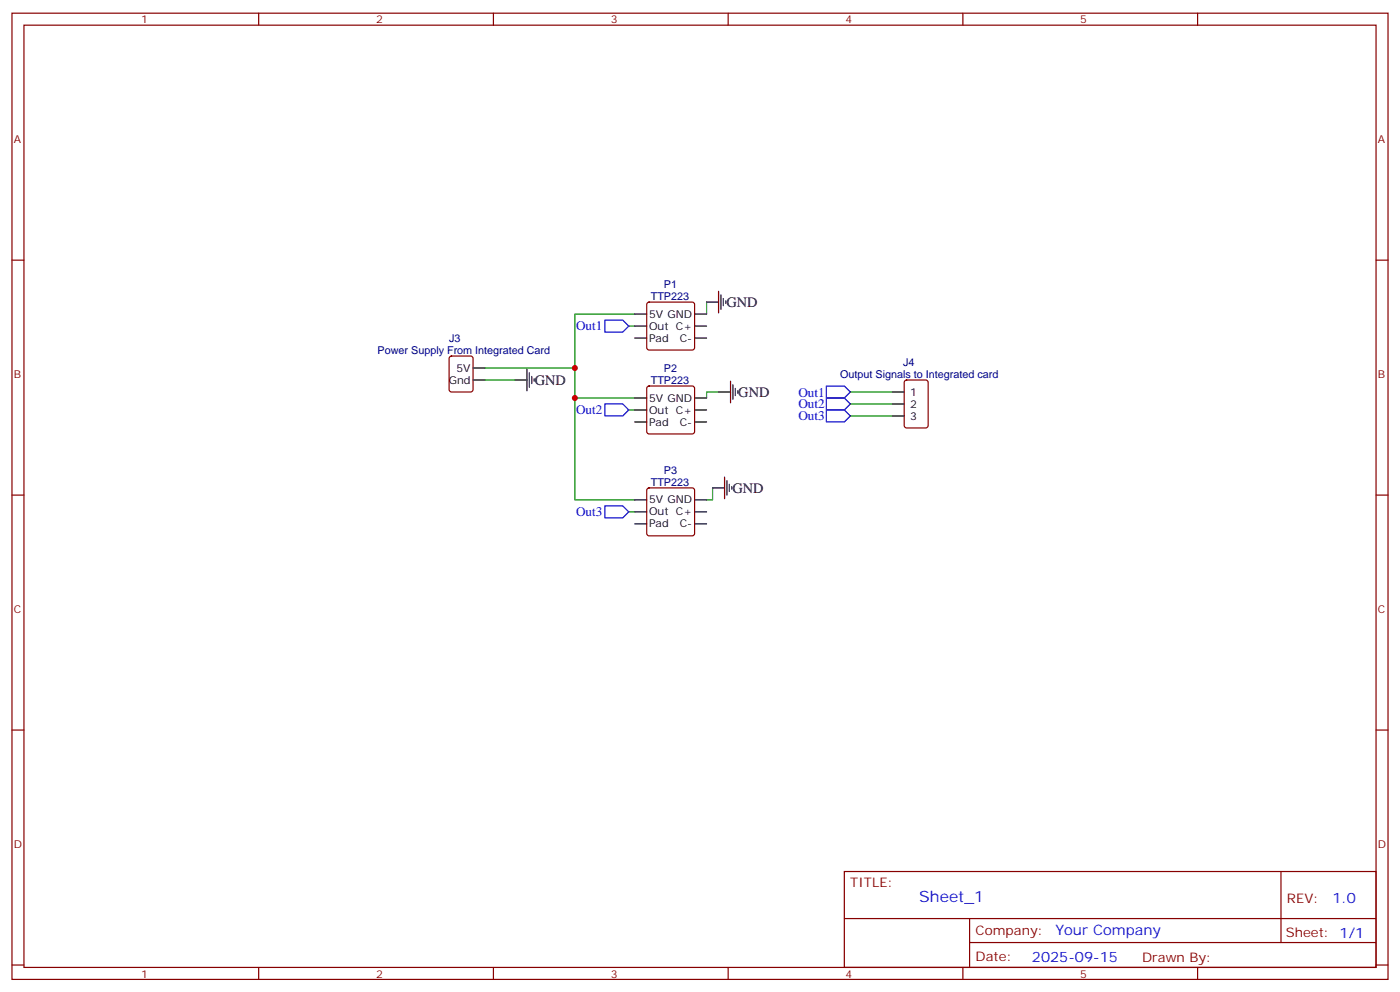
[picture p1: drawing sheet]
<svg xmlns="http://www.w3.org/2000/svg" width="412mm" height="292mm" viewBox="0 0 412 292" stroke-linecap="round" stroke-linejoin="round" font-family="sans-serif">
<g fill="none" stroke="#870000" stroke-width=".35">
<path d="M3.5 3.9h405.4v284.3h-405.4zM7.1 7.4h398.2v277.3h-398.2zM76.2 3.9v3.5M145.3 3.9v3.5M214.5 3.9v3.5M283.6 3.9v3.5M352.8 3.9v3.5M3.5 76.6h3.6M405.3 76.6h3.6M190.7 89.1l.5-.2h12.7l.5 .2 .2 .5v12.7l-.2 .5-.5 .2h-12.7l-.5-.2-.2-.5v-12.7zM132.5 105l.5-.2h5.6l.7 .4v9.5l-.4 .6-5.9 .1-.7-.5v-9.4zM190.7 113.8l.5-.2h12.7l.5 .2 .2 .5v12.7l-.2 .5-.5 .2h-12.7l-.5-.2-.2-.5v-12.7z"/>
<path d="M266.6 112l.5-.2h5.6l.6 .5 .1 12.9-.5 .7h-5.8l-.7-.4-.1-13zM3.5 145.7h3.6M190.7 143.8l.5-.2h12.7l.5 .2 .2 .5v12.7l-.2 .5-.5 .2h-12.7l-.5-.2-.2-.5v-12.7zM405.3 145.7h3.6M3.5 214.8h3.6M405.3 214.8h3.6M248.7 256.5h156.6v28.2h-156.6zM377.3 256.5v20.9M248.7 270.3h156.5M285.6 277.4h119.6M285.6 270.3v14.1M3.5 284h3.6"/>
<path d="M76.2 284.7v3.5M145.3 284.7v3.5M214.5 284.7v3.5M283.6 284.7v3.5M352.8 284.7v3.5M405.3 284h3.6"/>
</g>
<g fill="none" stroke="#008700" stroke-width=".35">
<path d="M185.2 96h1.8M187 92.4h-17.7v15.9h-26.4M208.1 88.9v3.5M142.9 111.8h8.8M169.3 117.1v30h17.7M169.3 108.3v8.8h17.7M211.7 115.4h-3.6v1.7M250.5 115.4h12.3M250.5 118.9h12.3M185.2 120.6h1.8M250.5 122.4h12.3M185.2 150.6h1.8"/>
<path d="M209.9 143.6v3.5h-1.8"/>
</g>
<path d="M178.2 94.2h5.2l1.8 1.8-1.8 1.7h-5.2zM178.2 118.9h5.2l1.8 1.7-1.8 1.8h-5.2zM243.4 117.1h5.3l1.8 1.8-1.8 1.7h-5.3zM243.4 113.6h5.3l1.8 1.8-1.8 1.7h-5.3zM243.4 120.6h5.3l1.8 1.8-1.8 1.8h-5.3zM178.2 148.9h5.2l1.8 1.7-1.8 1.8h-5.2z" fill="none" stroke="#00f" stroke-width=".35"/>
<g fill="none" stroke="#000" stroke-width=".35">
<path d="M187 92.4h3.5M187 96h3.5M187 99.5h3.5M204.6 92.4h3.5M204.6 96h3.5M204.6 99.5h3.5M208.1 88.9h3.6M211.7 85.7v6.4M212.4 86.8v4.2M213.1 87.8v2.2M213.8 88.5v.8M139.3 111.8h3.6"/>
<path d="M139.3 108.3h3.6M151.7 111.8h3.5M155.2 108.7v6.3M155.9 109.7v4.2M156.6 110.8v2.1M157.3 111.5v.7M187 117.1h3.5M204.6 117.1h3.5M211.7 115.4h3.5M215.2 112.2v6.3M215.9 113.2v4.3M216.6 114.3v2.1"/>
<path d="M217.3 115v.7M262.8 115.4h3.5M262.8 118.9h3.5M187 120.6h3.5M187 124.2h3.5M204.6 120.6h3.5M204.6 124.2h3.5M262.8 122.4h3.5M187 147.1h3.5M187 150.6h3.5M187 154.2h3.5M204.6 147.1h3.5"/>
<path d="M204.6 150.6h3.5M204.6 154.2h3.5M209.9 143.6h3.5M213.4 140.4v6.4M214.1 141.5v4.2M214.8 142.5v2.1M215.5 143.2v.7"/>
</g>
<g fill="#c00">
<circle cx="169.3" cy="117.1" r=".88"/>
<circle cx="169.3" cy="108.3" r=".88"/>
</g>
<text font-size="4.6" fill="#00f" x="270.8" y="265.5">Sheet_1</text>
<g font-size="4.2">
<text x="214" y="90.3">GND</text>
<text x="157.5" y="113.3">GND</text>
<text x="217.5" y="116.8">GND</text>
<text x="215.7" y="145">GND</text>
</g>
<g font-size="4.2" fill="#00f">
<text x="392.5" y="265.7">1.0</text>
<text x="310.9" y="275.3">Your Company</text>
<text x="304" y="283.1">2025-09-15</text>
</g>
<g font-size="3.9" fill="#00f">
<text x="169.7" y="97.2">Out1</text>
<text x="235.2" y="116.7">Out1</text>
<text x="169.7" y="121.9">Out2</text>
<text x="235.2" y="123.7">Out3</text>
<text x="235.2" y="120.2">Out2</text>
<text x="169.7" y="151.9">Out3</text>
</g>
<g font-size="3.9" fill="#800">
<text x="250.5" y="261.1">TITLE:</text>
<text x="379.1" y="265.7">REV:</text>
<text x="287.4" y="275.3">Company:</text>
<text x="378.7" y="275.9">Sheet: 1/1</text>
<text x="287.4" y="282.9">Date:</text>
<text x="336.4" y="283">Drawn By:</text>
</g>
<g font-size="3.2" fill="#800">
<text x="41.6" y="6.9">1</text>
<text x="110.8" y="6.9">2</text>
<text x="179.9" y="6.9">3</text>
<text x="249.1" y="6.9">4</text>
<text x="318.2" y="6.9">5</text>
<text x="4.1" y="42">A</text>
<text x="405.9" y="42">A</text>
<text x="4.1" y="111.1">B</text>
<text x="405.9" y="111.1">B</text>
<text x="4.1" y="180.3">C</text>
<text x="405.9" y="180.3">C</text>
<text x="4.1" y="249.4">D</text>
<text x="405.9" y="249.4">D</text>
<text x="41.6" y="287.7">1</text>
<text x="110.8" y="287.7">2</text>
<text x="179.9" y="287.7">3</text>
<text x="249.1" y="287.7">4</text>
<text x="318.2" y="287.7">5</text>
</g>
<g font-size="3.2" fill="#000080">
<text x="191.7" y="88.3">TTP223</text>
<text x="195.5" y="84.7">P1</text>
<text x="132.3" y="100.7">J3</text>
<text x="111.2" y="104.2">Power Supply From Integrated Card</text>
<text x="266" y="107.6">J4</text>
<text x="191.7" y="113">TTP223</text>
<text x="195.5" y="109.4">P2</text>
<text x="247.5" y="111.2">Output Signals to Integrated card</text>
<text x="191.7" y="143">TTP223</text>
<text x="195.5" y="139.4">P3</text>
</g>
<g font-size="3.2">
<text x="191.2" y="93.5">5V GND</text>
<text x="191.2" y="97">Out C+</text>
<text x="191.2" y="100.5">Pad</text>
<text x="200.2" y="100.5">C-</text>
<text x="132.2" y="112.9">Gnd</text>
<text x="134.5" y="109.4">5V</text>
<text x="191.2" y="118.2">5V GND</text>
<text x="268.1" y="116.4">1</text>
<text x="268.1" y="119.9">2</text>
<text x="191.2" y="121.7">Out C+</text>
<text x="191.2" y="125.2">Pad</text>
<text x="200.2" y="125.2">C-</text>
<text x="268.1" y="123.5">3</text>
<text x="191.2" y="148.2">5V GND</text>
<text x="191.2" y="151.7">Out C+</text>
<text x="191.2" y="155.2">Pad</text>
<text x="200.2" y="155.2">C-</text>
</g>
</svg>
